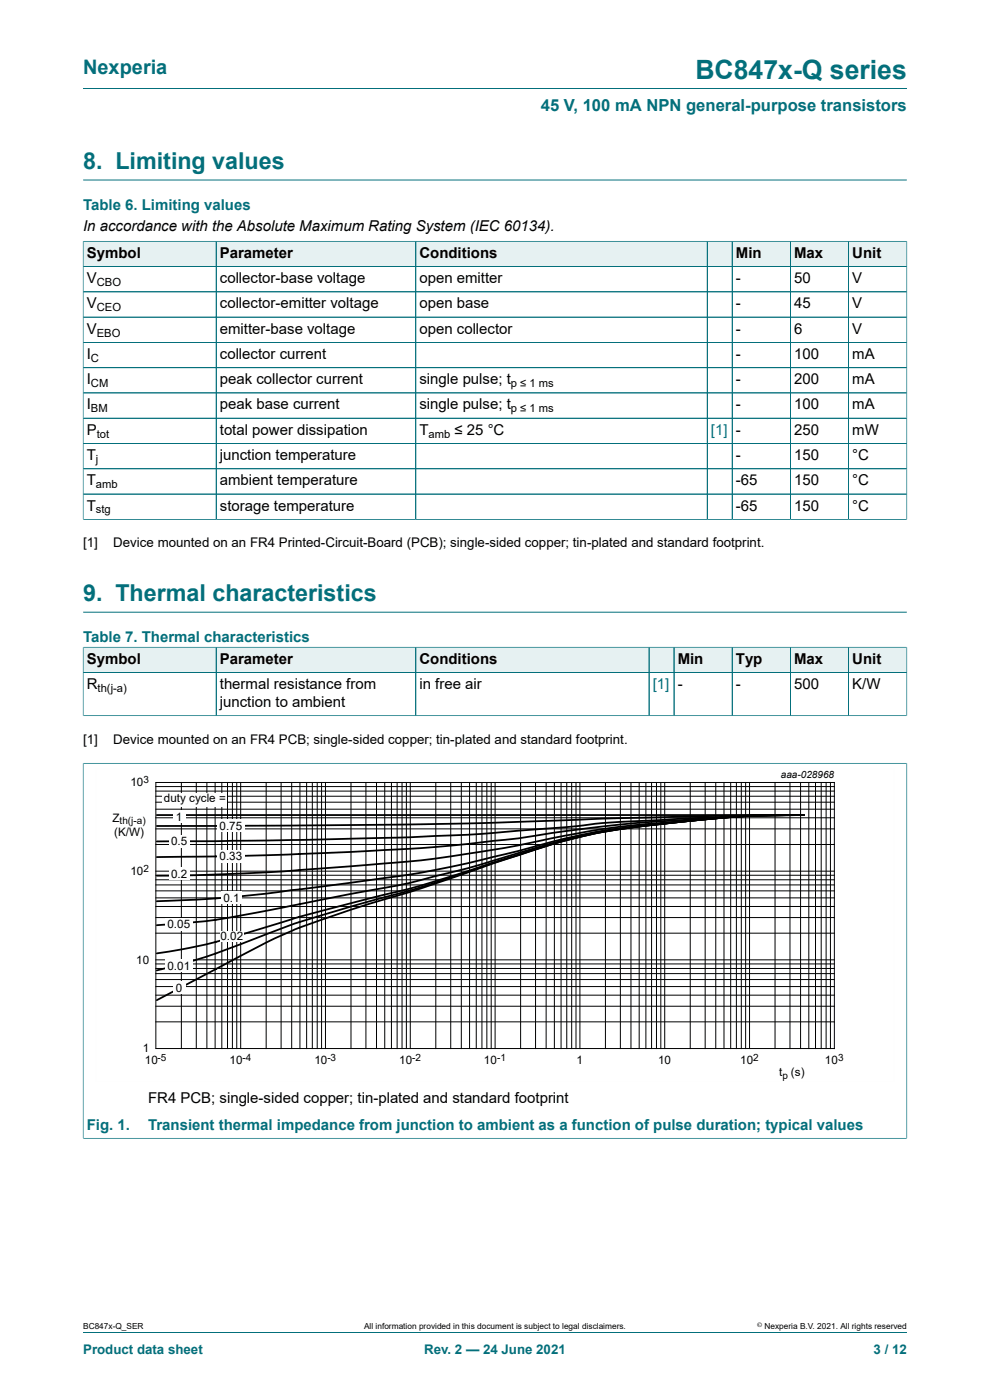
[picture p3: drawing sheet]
<svg xmlns="http://www.w3.org/2000/svg" width="210mm" height="297mm" viewBox="0 0 210 297" stroke-linecap="round" stroke-linejoin="round" font-family="sans-serif">
<path d="M17.6 18.8h174.8M17.6 38.2h174.8" fill="none" stroke="#036f7b" stroke-width=".21"/>
<path d="M17.7 51.3h28.1v5.2h-28.1z" fill="#e6f1f2"/>
<path d="M17.6 51.1v5.5h28.3v-5.4h-28.3" fill="none" stroke="#036f7b" stroke-width=".21"/>
<path d="M45.9 51.3h42.2v5.2h-42.2z" fill="#e6f1f2"/>
<path d="M45.9 51.2h42.3v5.4h-42.3z" fill="none" stroke="#036f7b" stroke-width=".21"/>
<path d="M88.3 51.3h61.7v5.2h-61.7z" fill="#e6f1f2"/>
<path d="M88.2 51.2h61.8v5.4h-61.8z" fill="none" stroke="#036f7b" stroke-width=".21"/>
<path d="M150.1 51.3h5.1v5.2h-5.1z" fill="#e6f1f2"/>
<path d="M150 51.2h5.3v5.4h-5.3z" fill="none" stroke="#036f7b" stroke-width=".21"/>
<path d="M155.4 51.3h12.2v5.2h-12.2z" fill="#e6f1f2"/>
<path d="M155.3 51.2h12.4v5.4h-12.4z" fill="none" stroke="#036f7b" stroke-width=".21"/>
<path d="M167.7 51.3h12.2v5.2h-12.2z" fill="#e6f1f2"/>
<path d="M167.7 51.2h12.3v5.4h-12.3z" fill="none" stroke="#036f7b" stroke-width=".21"/>
<path d="M180.1 51.3h12.2v5.2h-12.2z" fill="#e6f1f2"/>
<g fill="none" stroke="#036f7b" stroke-width=".21">
<path d="M17.6 56.6h174.8M17.6 51.3v58.9M17.7 51.2h174.7M45.9 51.3v58.9M88.2 51.3v58.9M150 51.3v58.9M155.3 51.3v58.9M167.7 51.3v58.9M180 51.2v59M192.4 51.1v59.1M17.6 61.9h174.8M17.6 67.3h174.8"/>
<path d="M17.6 72.6h174.8M17.6 78h174.8M17.6 88.7h174.8M17.6 94.1h174.8M17.6 99.4h174.8M192.4 83.4h-174.8M17.6 110.2h174.8M17.6 104.8h174.8M17.6 129.9h174.8"/>
</g>
<path d="M17.7 137.4h28.1v5.2h-28.1z" fill="#e6f1f2"/>
<path d="M17.6 137.2v5.5h28.3v-5.4h-28.3" fill="none" stroke="#036f7b" stroke-width=".21"/>
<path d="M45.9 137.4h42.2v5.2h-42.2z" fill="#e6f1f2"/>
<path d="M45.9 137.3h42.3v5.4h-42.3z" fill="none" stroke="#036f7b" stroke-width=".21"/>
<path d="M88.3 137.4h49.3v5.2h-49.3z" fill="#e6f1f2"/>
<path d="M88.2 137.3h49.5v5.4h-49.5z" fill="none" stroke="#036f7b" stroke-width=".21"/>
<path d="M137.8 137.4h5.1v5.2h-5.1z" fill="#e6f1f2"/>
<path d="M137.7 137.3h5.3v5.4h-5.3z" fill="none" stroke="#036f7b" stroke-width=".21"/>
<path d="M143 137.4h12.2v5.2h-12.2z" fill="#e6f1f2"/>
<path d="M143 137.3h12.3v5.4h-12.3z" fill="none" stroke="#036f7b" stroke-width=".21"/>
<path d="M155.4 137.4h12.2v5.2h-12.2z" fill="#e6f1f2"/>
<path d="M155.3 137.3h12.4v5.4h-12.4z" fill="none" stroke="#036f7b" stroke-width=".21"/>
<path d="M167.7 137.4h12.2v5.2h-12.2z" fill="#e6f1f2"/>
<path d="M167.7 137.3h12.3v5.4h-12.3z" fill="none" stroke="#036f7b" stroke-width=".21"/>
<path d="M180.1 137.4h12.2v5.2h-12.2z" fill="#e6f1f2"/>
<g fill="none" stroke="#036f7b" stroke-width=".21">
<path d="M17.6 137.4v14.5M17.7 137.3h174.7M45.9 137.4v14.4M88.2 137.4v14.4M137.7 137.4v14.4M143 137.4v14.4M155.3 137.4v14.4M167.7 137.4v14.4M180 137.3v14.5M192.4 137.2v14.7M17.6 151.8h174.8M192.4 142.7h-174.8"/>
<path d="M17.6 161.9h174.8M17.6 161.9v79.6M192.4 161.9v79.6M17.6 241.5h174.8"/>
</g>
<path d="M20.4 163.2h169.3v66.3h-169.3z" fill="none" stroke="#fefefe" stroke-width=".21"/>
<g fill="none" stroke="#000" stroke-width=".21">
<path d="M33.1 166h143.9v56.4h-143.9zM33.1 179.2h143.9M33.1 175.8h143.9M33.1 173.5h143.9M33.1 171.7h143.9M33.1 170.2h143.9M33.1 168.9h143.9M33.1 167.8h143.9M33.1 166.9h143.9M38.5 166v56.4M41.6 166v56.4M43.9 166v56.4"/>
<path d="M45.6 166v56.4M47.1 166v56.4M48.3 166v56.4M49.3 166v56.4M50.2 166v56.4M51 166v56.4M56.5 166v56.4M59.6 166v56.4M61.9 166v56.4M63.6 166v56.4M65 166v56.4M66.2 166v56.4"/>
<path d="M67.3 166v56.4M68.2 166v56.4M69 166v56.4M74.5 166v56.4M77.6 166v56.4M79.9 166v56.4M81.6 166v56.4M83 166v56.4M84.2 166v56.4M85.3 166v56.4M86.2 166v56.4M87 166v56.4"/>
<path d="M92.4 166v56.4M95.6 166v56.4M97.9 166v56.4M99.6 166v56.4M101 166v56.4M102.2 166v56.4M103.3 166v56.4M104.2 166v56.4M105 166v56.4M110.4 166v56.4M113.6 166v56.4M115.8 166v56.4"/>
<path d="M117.6 166v56.4M119 166v56.4M120.2 166v56.4M121.3 166v56.4M122.2 166v56.4M123 166v56.4M128.4 166v56.4M131.6 166v56.4M133.8 166v56.4M135.6 166v56.4M137 166v56.4M138.2 166v56.4"/>
<path d="M139.3 166v56.4M140.2 166v56.4M141 166v56.4M146.4 166v56.4M149.6 166v56.4M151.8 166v56.4M153.6 166v56.4M155 166v56.4M156.2 166v56.4M157.2 166v56.4M158.2 166v56.4M159 166v56.4"/>
<path d="M164.4 166v56.4M167.6 166v56.4M169.8 166v56.4M171.6 166v56.4M173 166v56.4M174.2 166v56.4M175.2 166v56.4M176.2 166v56.4M33.1 198h143.9M33.1 194.7h143.9M33.1 192.3h143.9M33.1 190.5h143.9"/>
<path d="M33.1 189h143.9M33.1 187.7h143.9M33.1 186.6h143.9M33.1 185.7h143.9M33.1 184.8h143.9M33.1 216.8h143.9M33.1 213.5h143.9M33.1 211.1h143.9M33.1 209.3h143.9M33.1 207.8h143.9M33.1 206.5h143.9M33.1 205.5h143.9"/>
<path d="M33.1 204.5h143.9M33.1 203.6h143.9"/>
</g>
<path d="M33.3 172.9h137.2M170.5 172.9l-25.8 .3-16.9 .5-25.4 .9-14.2 .3-54.9 .3M170.5 172.9l-10.3 .1-22.9 1.1a148.5 148.5 0 0 0-17.1 1.4l-19.3 1.5-14.2 .6-30.2 .7-23.2 .2M170.5 172.9l-12.5 .2-21.5 1.4-9.6 .9-9.9 1.3a321.1 321.1 0 0 1-20.9 2.7l-10.1 .7-24.2 1.2-15.1 .4-13.4 .1M170.5 172.9l-8.8 .1-5.1 .2-24.9 2.2-6.7 .9-18.5 3.7-12.9 2-6.1 .7-30 2.3-14.8 .6-9.4 .2M170.5 172.9l-8.8 .1-5.1 .2-21.8 2.1a142.6 142.6 0 0 0-25.6 5.4l-11.5 2.8-12.4 2.3-29.7 3.9-10.9 1-11.4 .5M170.5 172.9l-8 .1-5.9 .2-20.1 2a141.3 141.3 0 0 0-29.4 6.6l-7.2 2.2-7.1 1.7a152.6 152.6 0 0 1-18.5 4l-16 3.2a142.3 142.3 0 0 1-25 3.4M170.5 172.9l-8.8 .1-5.9 .3-20.1 2a127.3 127.3 0 0 0-27.9 6.7l-19.1 6-24.4 6.3-7.8 2.4a120.8 120.8 0 0 1-23.2 5.6M170.5 172.9l-8.8 .1-5.9 .3-20.1 2a122.2 122.2 0 0 0-27.2 6.6l-19.8 6.5-19.6 5.5a191 191 0 0 0-20.6 7.4 119.9 119.9 0 0 1-15.2 4.6M170.5 172.9l-8.8 .1-5.9 .3-20.1 2a119.4 119.4 0 0 0-27.2 6.6l-20.5 7-15.6 4.8a119.5 119.5 0 0 0-24.9 11l-14.2 7.5" fill="none" stroke="#000" stroke-width=".38"/>
<g fill="#fefefe">
<path d="M34.5 168.3h13.6v2.9h-13.6z"/>
<path d="M46.2 173.9h5.8v2.6h-5.8z"/>
<path d="M35.8 177.3h4.4v2.5h-4.4z"/>
<path d="M46.2 180.3h5.8v2.6h-5.8z"/>
<path d="M35.8 184.1h4.4v2.5h-4.4z"/>
<path d="M46.9 189.1h4.4v2.6h-4.4z"/>
<path d="M35.1 194.8h5.8v2.6h-5.8z"/>
<path d="M46.6 197.6h5v2.3h-5z"/>
<path d="M35.1 203.5h5.8v2.6h-5.8z"/>
<path d="M36.7 208.3h2.6v2.6h-2.6z"/>
<path d="M36.7 171.9h2.6v2.6h-2.6z"/>
</g>
<path d="M17.6 162v79.4M17.7 161.9h174.6M192.4 162v79.4M17.7 241.5h174.6M17.6 282.6h174.8" fill="none" stroke="#036f7b" stroke-width=".21"/>
<text font-size="5.6" fill="#036f7b" x="147.5" y="16.8">BC847x-Q series</text>
<g font-size="4.9" fill="#036f7b">
<text x="17.6" y="35.9">8. Limiting values</text>
<text x="17.6" y="127.5">9. Thermal characteristics</text>
</g>
<text font-size="4.2" fill="#036f7b" x="17.6" y="15.6">Nexperia</text>
<text font-size="3.5" fill="#036f7b" x="114.7" y="23.7">45 V, 100 mA NPN general-purpose transistors</text>
<g font-size="3.2" fill="#036f7b">
<text x="17.6" y="44.5">Table 6. Limiting values</text>
<text x="17.6" y="136.2">Table 7. Thermal characteristics</text>
<text x="18.4" y="239.6">Fig. 1.</text>
<text x="31.4" y="239.6">Transient thermal impedance from junction to ambient as a function of pulse duration; typical values</text>
</g>
<g font-size="3.2">
<text x="17.6" y="49.1">In accordance with the Absolute Maximum Rating System (IEC 60134).</text>
<text x="18.4" y="54.7">Symbol</text>
<text x="46.6" y="54.7">Parameter</text>
<text x="89" y="54.7">Conditions</text>
<text x="156.1" y="54.7">Min</text>
<text x="168.4" y="54.7">Max</text>
<text x="180.8" y="54.7">Unit</text>
<text x="18.4" y="60.1">V</text>
<text x="18.4" y="65.4">V</text>
<text x="46.6" y="60.1">collector-base voltage</text>
<text x="46.6" y="65.4">collector-emitter voltage</text>
<text x="89" y="60.1">open emitter</text>
<text x="89" y="65.4">open base</text>
<text x="156.1" y="60.1">-</text>
<text x="156.1" y="65.4">-</text>
<text x="168.4" y="60.1">50</text>
<text x="168.4" y="65.4">45</text>
<text x="180.8" y="60.1">V</text>
<text x="180.8" y="65.4">V</text>
<text x="18.4" y="70.8">V</text>
<text x="46.6" y="70.8">emitter-base voltage</text>
<text x="89" y="70.8">open collector</text>
<text x="156.1" y="70.8">-</text>
<text x="168.4" y="70.8">6</text>
<text x="180.8" y="70.8">V</text>
<text x="18.4" y="76.1">I</text>
<text x="46.6" y="76.1">collector current</text>
<text x="156.1" y="76.1">-</text>
<text x="168.4" y="76.1">100</text>
<text x="180.8" y="76.1">mA</text>
<text x="18.4" y="81.5">I</text>
<text x="46.6" y="81.5">peak collector current</text>
<text x="89" y="81.5">single pulse; t</text>
<text x="156.1" y="81.5">-</text>
<text x="168.4" y="81.5">200</text>
<text x="180.8" y="81.5">mA</text>
<text x="18.4" y="86.9">I</text>
<text x="46.6" y="86.9">peak base current</text>
<text x="89" y="86.9">single pulse; t</text>
<text x="156.1" y="86.9">-</text>
<text x="168.4" y="86.9">100</text>
<text x="180.8" y="86.9">mA</text>
<text x="18.4" y="92.2">P</text>
<text x="46.6" y="92.2">total power dissipation</text>
<text x="89" y="92.2">T</text>
<text x="96.4" y="92.2">≤ 25 °C</text>
<text x="156.1" y="92.2">-</text>
<text x="168.4" y="92.2">250</text>
<text x="180.8" y="92.2">mW</text>
<text x="18.4" y="97.6">T</text>
<text x="46.6" y="97.6">junction temperature</text>
<text x="156.1" y="97.6">-</text>
<text x="168.4" y="97.6">150</text>
<text x="180.8" y="97.6">°C</text>
<text x="18.4" y="103">T</text>
<text x="46.6" y="103">ambient temperature</text>
<text x="156.1" y="103">-65</text>
<text x="168.4" y="103">150</text>
<text x="180.8" y="103">°C</text>
<text x="18.4" y="108.3">T</text>
<text x="46.6" y="108.3">storage temperature</text>
<text x="156.1" y="108.3">-65</text>
<text x="168.4" y="108.3">150</text>
<text x="180.8" y="108.3">°C</text>
<text x="18.4" y="140.8">Symbol</text>
<text x="46.6" y="140.8">Parameter</text>
<text x="89" y="140.8">Conditions</text>
<text x="143.7" y="140.8">Min</text>
<text x="156.1" y="140.8">Typ</text>
<text x="168.4" y="140.8">Max</text>
<text x="180.8" y="140.8">Unit</text>
<text x="18.4" y="146.2">R</text>
<text x="46.6" y="146.2">thermal resistance from</text>
<text x="46.6" y="150">junction to ambient</text>
<text x="89" y="146.2">in free air</text>
<text x="143.7" y="146.2">-</text>
<text x="156.1" y="146.2">-</text>
<text x="168.4" y="146.2">500</text>
<text x="180.8" y="146.2">K/W</text>
<text x="31.4" y="234">FR4 PCB; single-sided copper; tin-plated and standard footprint</text>
</g>
<g font-size="3.2" fill="#00f">
<text x="150.8" y="92.2">[1]</text>
<text x="138.5" y="146.2">[1]</text>
</g>
<g font-size="2.8">
<text x="17.6" y="116.1">[1]</text>
<text x="24" y="116.1">Device mounted on an FR4 Printed-Circuit-Board (PCB); single-sided copper; tin-plated and standard footprint.</text>
<text x="17.6" y="157.8">[1]</text>
<text x="24" y="157.8">Device mounted on an FR4 PCB; single-sided copper; tin-plated and standard footprint.</text>
</g>
<g font-size="2.8" fill="#036f7b">
<text x="17.6" y="287.2">Product data sheet</text>
<text x="90" y="287.2">Rev. 2 — 24 June 2021</text>
<text x="185.3" y="287.2">3 / 12</text>
</g>
<g font-size="2.5">
<text x="27.7" y="166.8">10</text>
<text x="34.8" y="170.2">duty cycle =</text>
<text x="23.9" y="174.4">Z</text>
<text x="24.2" y="177.3">(K/W)</text>
<text x="36.3" y="179.3">0.5</text>
<text x="37.3" y="174.1">1</text>
<text x="46.6" y="176.1">0.75</text>
<text x="27.7" y="185.7">10</text>
<text x="46.6" y="182.5">0.33</text>
<text x="36.3" y="186.3">0.2</text>
<text x="47.4" y="191.4">0.1</text>
<text x="35.5" y="197">0.05</text>
<text x="46.8" y="199.5">0.02</text>
<text x="28.9" y="204.5">10</text>
<text x="35.5" y="205.7">0.01</text>
<text x="37.3" y="210.5">0</text>
<text x="30.3" y="223.2">1</text>
<text x="30.7" y="225.8">10</text>
<text x="48.7" y="225.8">10</text>
<text x="66.7" y="225.8">10</text>
<text x="84.7" y="225.8">10</text>
<text x="102.7" y="225.8">10</text>
<text x="122.3" y="225.8">1</text>
<text x="139.6" y="225.8">10</text>
<text x="157" y="225.8">10</text>
<text x="175" y="225.8">10</text>
<text x="165.3" y="228.3">t</text>
<text x="167.8" y="228.3">(s)</text>
</g>
<g font-size="2.4">
<text x="20.5" y="60.7">CBO</text>
<text x="20.5" y="66">CEO</text>
<text x="20.5" y="71.4">EBO</text>
<text x="19.3" y="76.8">C</text>
<text x="19.3" y="82.1">CM</text>
<text x="108.4" y="82.1">p ≤ 1 ms</text>
<text x="19.3" y="87.5">BM</text>
<text x="108.4" y="87.5">p ≤ 1 ms</text>
<text x="20.5" y="92.8">tot</text>
<text x="90.9" y="92.8">amb</text>
<text x="20.4" y="98.2">j</text>
<text x="20.4" y="103.6">amb</text>
<text x="20.4" y="108.9">stg</text>
<text x="20.7" y="146.8">th(j-a)</text>
</g>
<g font-size="2.1">
<text x="30.5" y="166.1">3</text>
<text x="165.6" y="165.1">aaa-028968</text>
<text x="25.4" y="174.9">th(j-a)</text>
<text x="30.5" y="184.9">2</text>
<text x="33.4" y="225">-5</text>
<text x="51.5" y="225">-4</text>
<text x="69.4" y="225">-3</text>
<text x="87.4" y="225">-2</text>
<text x="105.4" y="225">-1</text>
<text x="159.7" y="225">2</text>
<text x="177.8" y="225">3</text>
<text x="166" y="228.8">p</text>
</g>
<g font-size="1.8">
<text x="17.6" y="282">BC847x-Q_SER</text>
<text x="77.2" y="282">All information provided in this document is subject to legal disclaimers.</text>
<text x="162.2" y="282">Nexperia B.V. 2021. All rights reserved</text>
</g>
<text font-size="1.4" x="160.6" y="281.6">©</text>
</svg>
